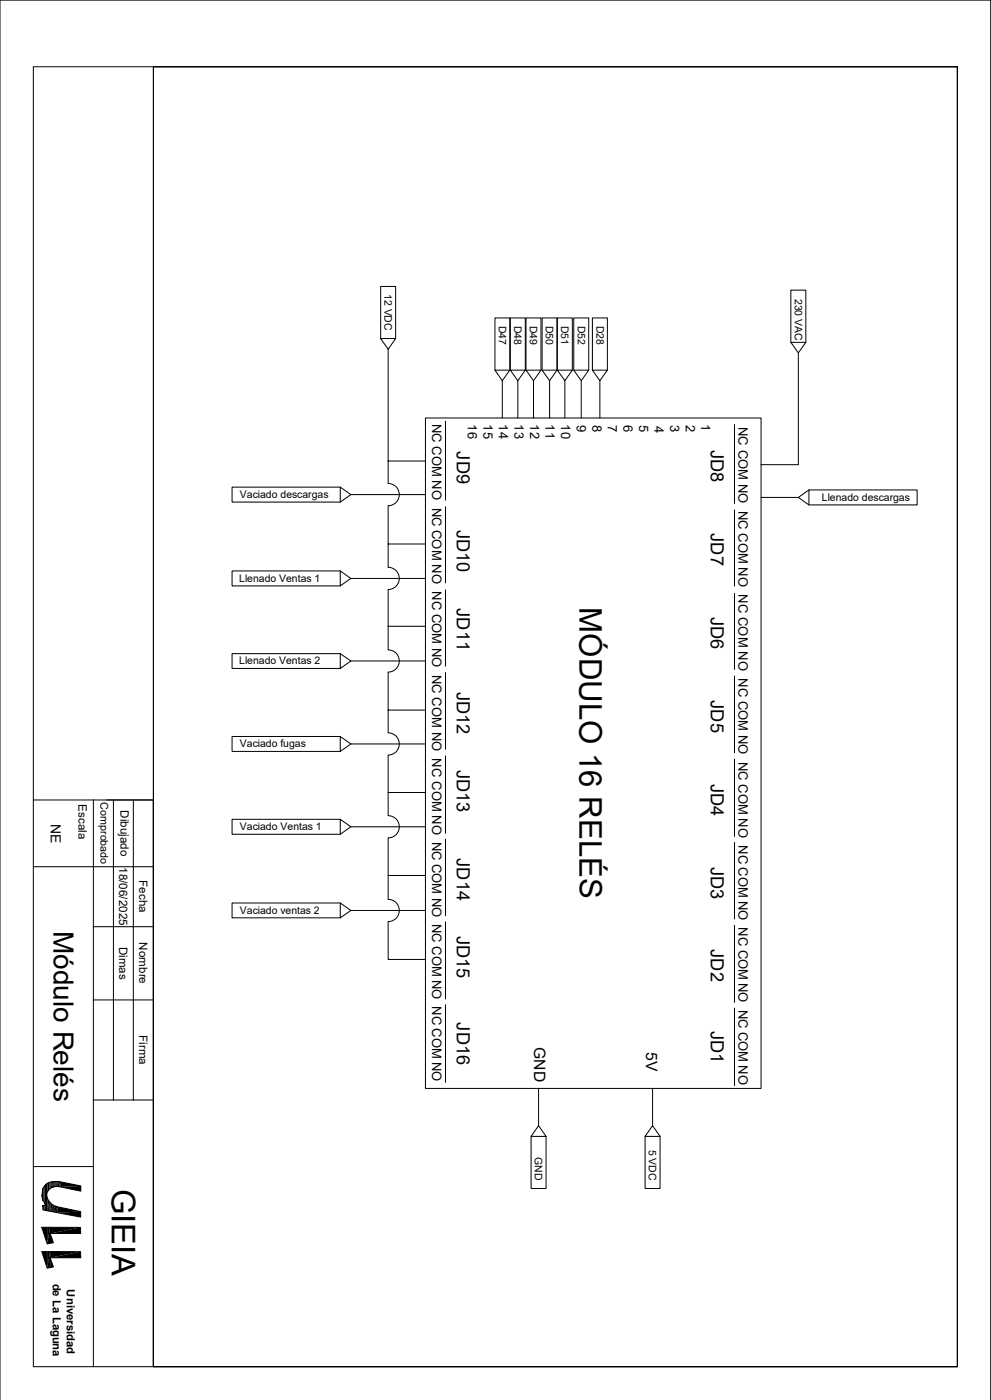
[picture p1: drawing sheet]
<svg xmlns="http://www.w3.org/2000/svg" width="297mm" height="420mm" viewBox="0 0 297 420" stroke-linecap="round" stroke-linejoin="round" font-family="sans-serif">
<g fill="none" stroke="#000" stroke-width=".3">
<path d="M10 20h276.9v390h-276.9zM46 20h240.9v390h-240.9zM114.1 101.6h4.5l-2.3 3.2zM114.1 101.6v-15.7h4.5v15.7M116.3 104.8v33.5M148.3 111h4.5l-2.3 3.2zM148.3 111v-15.6h4.5v15.6M150.5 114.2v11.2M153 111h4.4l-2.2 3.2zM153 111v-15.6h4.4v15.6M155.2 114.2v11.2M157.6 111h4.5l-2.2 3.2z"/>
<path d="M157.6 111v-15.6h4.5v15.6M159.9 114.2v11.2M162.5 111h4.4l-2.2 3.2zM162.5 111v-15.6h4.4v15.6M164.7 114.2v11.2M167 111h4.5l-2.2 3.2zM167 111v-15.6h4.5v15.6M169.3 114.2v11.2M172 111h4.4l-2.2 3.2zM172 111v-15.6h4.4v15.6M174.2 114.2v11.2M177.5 111h4.5l-2.2 3.2z"/>
<path d="M177.5 111v-15.6h4.5v15.6M179.8 114.2v11.2M237 102.7h4.5l-2.2 3.2zM237 102.7v-15.7h4.5v15.7M239.3 105.9v33.5h-11.2M127.5 138.3h-11.2v6.7a3.3 3.3 0 0 1 3.4 3.4 3.3 3.3 0 0 1-3.4 3.3v18.5a3.3 3.3 0 0 1 3.4 3.3 3.3 3.3 0 0 1-3.4 3.4v18a3.3 3.3 0 0 1 3.4 3.4 3.3 3.3 0 0 1-3.4 3.3M127.5 125.4h100.6v201.1h-100.6zM133.5 126.4v23.7M220.1 127.3v23.7M102 146.1l3.2 2.3-3.2 2.2zM102 146.1h-32.4v4.5h32.4M105.2 148.4h22.3"/>
<path d="M133.5 152v22.8M220.1 153v22.8M228.1 149.2h11.2M239.3 149.2l3.1-2.2v4.5zM242.4 147h32.5v4.5h-32.5M102 171.3l3.2 2.2-3.2 2.3zM102 171.3h-32.4v4.5h32.4M105.2 173.5h22.3M116.3 163.2h11.2M133.5 177v22.9M220.1 178v22.8M102 196.1l3.2 2.2-3.2 2.2z"/>
<path d="M102 196.1h-32.4v4.4h32.4M105.2 198.3h22.3M116.3 187.9h11.2M116.3 201.7v18.1a3.3 3.3 0 0 1 3.4 3.4 3.3 3.3 0 0 1-3.4 3.3v18.2a3.3 3.3 0 0 1 3.4 3.3 3.3 3.3 0 0 1-3.4 3.4v18.3M116.3 213h11.2M133.5 201.8v23M220.1 202.8v23M10 240h18M28 240v170M32 240h14v170v-170h-18M34 240v90M40 240v90"/>
<path d="M102 220.9l3.2 2.3-3.2 2.2zM102 220.9h-32.4v4.5h32.4M105.2 223.2h22.3M116.3 237.7h11.2M133.5 226.7v23.3M220.1 227.7v23.3M102 245.8l3.2 2.2-3.2 2.3zM102 245.8h-32.4v4.5h32.4M105.2 248h22.3M133.5 251.8v22.9M220.1 252.7v23M10 260h36"/>
<path d="M28 278h18M102 270.9l3.2 2.2-3.2 2.2zM102 270.9h-32.4v4.4h32.4M105.2 273.1h22.3M116.3 262.6h11.2M116.3 269.8a3.3 3.3 0 0 1 3.4 3.3 3.3 3.3 0 0 1-3.4 3.4v11.3h11.2M133.5 276.6v23.1M220.1 277.6v23.1M28 300h18M133.5 301.4v23.3M220.1 302.4v23.3M28 330h18"/>
<path d="M161.4 337.7l2.3 3.2h-4.5zM161.4 326.5v11.2M195.6 337.7l2.2 3.2h-4.5zM195.6 326.5v11.2M10 350h18M12.7 357.1v2.7M12.7 357.2a4.5 4.5 0 0 0 .8 4.1M12.8 356.7v3.3M12.9 356.2v4.2M13.2 355.8v5.1M13.4 355.5v5.8M13.6 355.4v7.7"/>
<path d="M14 355.1v8.1M14 358.7v4.5M14 355v3.3M14.1 354.9v3M14.2 359.1v4.1M14.3 354.8v2.7M14.4 354.8l.1 2.3a3.4 3.4 0 0 0 2.7 4.9M14.8 354.6v2.2M15 354.6v2.1M16 356.1l1.7-.1 6.5 1.3v-1.5l-6.1-1.3a4.2 4.2 0 0 0-5.3 2.2v.5M16 356.1l-.8 .4-.7 .7M159.2 340.9v15.6h4.5v-15.6"/>
<path d="M193.3 340.9v15.6h4.5v-15.6M12.5 368.2h11.6l.1 1.8h-9.2l1 2.8-1.9 .4zM12.5 375.5h11.6l.1 1.8h-9.2l1 2.8-1.9 .3zM13.3 361.7l-.5-.1 .1 1.4 11.3 2.1v-1.6l-7-1.5M13.5 361.3l-.2 .3M15 370v3M0 419.9v-419.9h296.9v419.9"/>
</g>
<g fill="#000">
<path d="M12.6 358.7v.5zM12.7 357.9l-.1 1.3zM12.7 357.9v1.7zM15.2 354.6l.4-.1-.4 2zM15.6 354.5v1.7l-.4 .3zM15.6 354.5h.4l-.4 1.7zM16 354.5v1.6l-.4 .1zM16 354.5v1.6zM16 354.5l.6-.1-.6 1.7zM16.6 354.4v1.6l-.6 .1zM16.6 354.4h.4l-.4 1.6zM17 354.4v1.6h-.4z"/>
<path d="M17 354.4v1.6zM17.1 354.4l-.1 1.6zM17.1 354.4l.6 .1-.6 1.4zM17.7 354.5v1.5l-.6-.1zM17.7 354.5h.4l-.4 1.5zM18.1 354.5v1.6l-.4-.1zM18.1 354.5l6.1 1.3-6.1 .3zM18.1 356.1l6.1-.3v1.5zM12.5 375.5l.1 .1zM12.8 361.6v.5zM12.9 361.6v1.4zM12.9 361.6l.4 .1-.4 1.3z"/>
<path d="M13.3 361.7v1.4l-.4-.1zM13.3 361.7v1.4zM13.4 361.7l-.1 1.4zM13.4 361.7v1.4zM13.5 361.6l-.1 1.5zM13.5 361.6v1.5zM13.5 361.4v1.7zM13.5 361.5v1.6zM12.6 375.5h1.5l-1.5 .1zM12.6 375.6l1.5-.1v4.9zM12.5 368.2h1.6zM12.5 368.2h1.6v5z"/>
<path d="M15 368.2v1.8zM14.1 375.5h.9l-.9 4.9zM15 375.5v4.8l-.9 .1zM14.1 368.2h.9l-.9 5zM15 368.2v4.8l-.9 .2zM14.7 360.4l.5 .6-.5 2.3zM15.2 361v2.4l-.5-.1zM15.2 361l.6 .5-.6 1.9zM15.8 361.5v2l-.6-.1zM15 370.1l1 2.6-1 .3zM15 373l1-.3v.1zM16 372.7v.1z"/>
<path d="M15.8 361.5l.7 .3-.7 1.7zM16.5 361.8v1.8l-.7-.1zM16.5 361.8l.7 .2-.7 1.6zM17.2 362v1.8l-.7-.2zM15 375.5h9.1l-9.1 1.8zM15 377.3l9.1-1.8v1.8zM15 368.2h9.1l-9.1 1.8zM15 370l9.1-1.8v1.8zM24.1 375.5v1.8zM24.2 377.1l-.1 .2zM24.1 368.2v1.8zM17.2 362l7 1.5-7 .3z"/>
<path d="M17.2 363.8l7-.3v1.6zM24.2 377.1v.2zM15 377.3l1 2.8-1 .2zM15 380.3l1-.2z"/>
</g>
<path d="M13.8 355.1v8.1M14.6 354.7v2.4" fill="none" stroke="#000" stroke-width=".34"/>
<path d="M14.5 359.8v3.5" fill="none" stroke="#000" stroke-width=".42"/>
<text font-size="9.8" x="33.5" y="356.7" transform="rotate(90 33.5 356.7)">GIEIA</text>
<text font-size="9.4" x="173.7" y="182.1" transform="rotate(90 173.7 182.1)">MÓDULO 16 RELÉS</text>
<text font-size="8.4" x="16" y="279.2" transform="rotate(90 16 279.2)">Módulo Relés</text>
<g font-size="5.5">
<text x="136.9" y="135.4" transform="rotate(90 136.9 135.4)">JD9</text>
<text x="213" y="135" transform="rotate(90 213 135)">JD8</text>
<text x="136.9" y="158.9" transform="rotate(90 136.9 158.9)">JD10</text>
<text x="213" y="160" transform="rotate(90 213 160)">JD7</text>
<text x="136.9" y="182.4" transform="rotate(90 136.9 182.4)">JD11</text>
<text x="213" y="185" transform="rotate(90 213 185)">JD6</text>
<text x="136.9" y="207.5" transform="rotate(90 136.9 207.5)">JD12</text>
<text x="213" y="210" transform="rotate(90 213 210)">JD5</text>
<text x="136.9" y="230.9" transform="rotate(90 136.9 230.9)">JD13</text>
<text x="213" y="235.1" transform="rotate(90 213 235.1)">JD4</text>
<text x="136.9" y="257.5" transform="rotate(90 136.9 257.5)">JD14</text>
<text x="213" y="260.1" transform="rotate(90 213 260.1)">JD3</text>
<text x="136.9" y="280.7" transform="rotate(90 136.9 280.7)">JD15</text>
<text x="213" y="284.8" transform="rotate(90 213 284.8)">JD2</text>
<text x="136.9" y="306.7" transform="rotate(90 136.9 306.7)">JD16</text>
<text x="213" y="309.3" transform="rotate(90 213 309.3)">JD1</text>
</g>
<g font-size="4.7">
<text x="160.1" y="314.1" transform="rotate(90 160.1 314.1)">GND</text>
<text x="193.7" y="315.7" transform="rotate(90 193.7 315.7)">5V</text>
</g>
<text font-size="4.2" x="15.2" y="247.1" transform="rotate(90 15.2 247.1)">NE</text>
<g font-size="3.9">
<text x="129.5" y="127.1" transform="rotate(90 129.5 127.1)">NC COM NO NC COM NO NC COM NO NC COM NO NC COM NO NC COM NO NC COM NO NC COM NO</text>
<text x="140.2" y="127.3" transform="rotate(90 140.2 127.3)">16</text>
<text x="144.9" y="127.3" transform="rotate(90 144.9 127.3)">15</text>
<text x="149.5" y="127.3" transform="rotate(90 149.5 127.3)">14</text>
<text x="154.2" y="127.3" transform="rotate(90 154.2 127.3)">13</text>
<text x="158.9" y="127.3" transform="rotate(90 158.9 127.3)">12</text>
<text x="163.5" y="127.3" transform="rotate(90 163.5 127.3)">11</text>
<text x="168.2" y="127.3" transform="rotate(90 168.2 127.3)">10</text>
<text x="172.9" y="127.6" transform="rotate(90 172.9 127.6)">9</text>
<text x="177.5" y="127.6" transform="rotate(90 177.5 127.6)">8</text>
<text x="182.2" y="127.6" transform="rotate(90 182.2 127.6)">7</text>
<text x="186.9" y="127.6" transform="rotate(90 186.9 127.6)">6</text>
<text x="191.5" y="127.6" transform="rotate(90 191.5 127.6)">5</text>
<text x="196.2" y="127.7" transform="rotate(90 196.2 127.7)">4</text>
<text x="200.8" y="127.6" transform="rotate(90 200.8 127.6)">3</text>
<text x="205.5" y="127.6" transform="rotate(90 205.5 127.6)">2</text>
<text x="210.2" y="127.3" transform="rotate(90 210.2 127.3)">1</text>
<text x="221.3" y="128.1" transform="rotate(90 221.3 128.1)">NC COM NO NC COM NO NC COM NO NC COM NO NC COM NO NC COM NO NC COM NO NC COM NO</text>
</g>
<g font-size="3.5">
<text x="23.5" y="241.3" transform="rotate(90 23.5 241.3)">Escala</text>
<text x="36.1" y="243" transform="rotate(90 36.1 243)">Dibujado</text>
<text x="35.7" y="260.1" transform="rotate(90 35.7 260.1)">18/06/2025</text>
<text x="41.7" y="264.1" transform="rotate(90 41.7 264.1)">Fecha</text>
<text x="35.7" y="284" transform="rotate(90 35.7 284)">Dimas</text>
<text x="41.7" y="282.7" transform="rotate(90 41.7 282.7)">Nombre</text>
<text x="41.7" y="310.5" transform="rotate(90 41.7 310.5)">Firma</text>
</g>
<g font-size="3.4">
<text x="15.9" y="385.1" transform="rotate(90 15.9 385.1)">de La Laguna</text>
<text x="20" y="386.8" transform="rotate(90 20 386.8)">Universidad</text>
</g>
<text font-size="3.2" x="30.1" y="240.7" transform="rotate(90 30.1 240.7)">Comprobado</text>
<g font-size="3.1">
<text x="115.2" y="88.2" transform="rotate(90 115.2 88.2)">12 VDC</text>
<text x="238.2" y="89.6" transform="rotate(90 238.2 89.6)">230 VAC</text>
<text x="149.5" y="97.8" transform="rotate(90 149.5 97.8)">D47</text>
<text x="154.1" y="97.8" transform="rotate(90 154.1 97.8)">D48</text>
<text x="158.8" y="97.8" transform="rotate(90 158.8 97.8)">D49</text>
<text x="163.6" y="97.8" transform="rotate(90 163.6 97.8)">D50</text>
<text x="168.2" y="97.8" transform="rotate(90 168.2 97.8)">D51</text>
<text x="173.1" y="97.8" transform="rotate(90 173.1 97.8)">D52</text>
<text x="178.7" y="97.8" transform="rotate(90 178.7 97.8)">D28</text>
<text x="71.9" y="149.4">Vaciado descargas</text>
<text x="246.3" y="150.2">Llenado descargas</text>
<text x="71.7" y="174.5">Llenado Ventas 1</text>
<text x="71.7" y="199.3">Llenado Ventas 2</text>
<text x="71.9" y="224.2">Vaciado fugas</text>
<text x="71.9" y="249">Vaciado Ventas 1</text>
<text x="71.9" y="274.1">Vaciado ventas 2</text>
<text x="160.3" y="347.1" transform="rotate(90 160.3 347.1)">GND</text>
<text x="194.5" y="344.8" transform="rotate(90 194.5 344.8)">5 VDC</text>
</g>
</svg>
